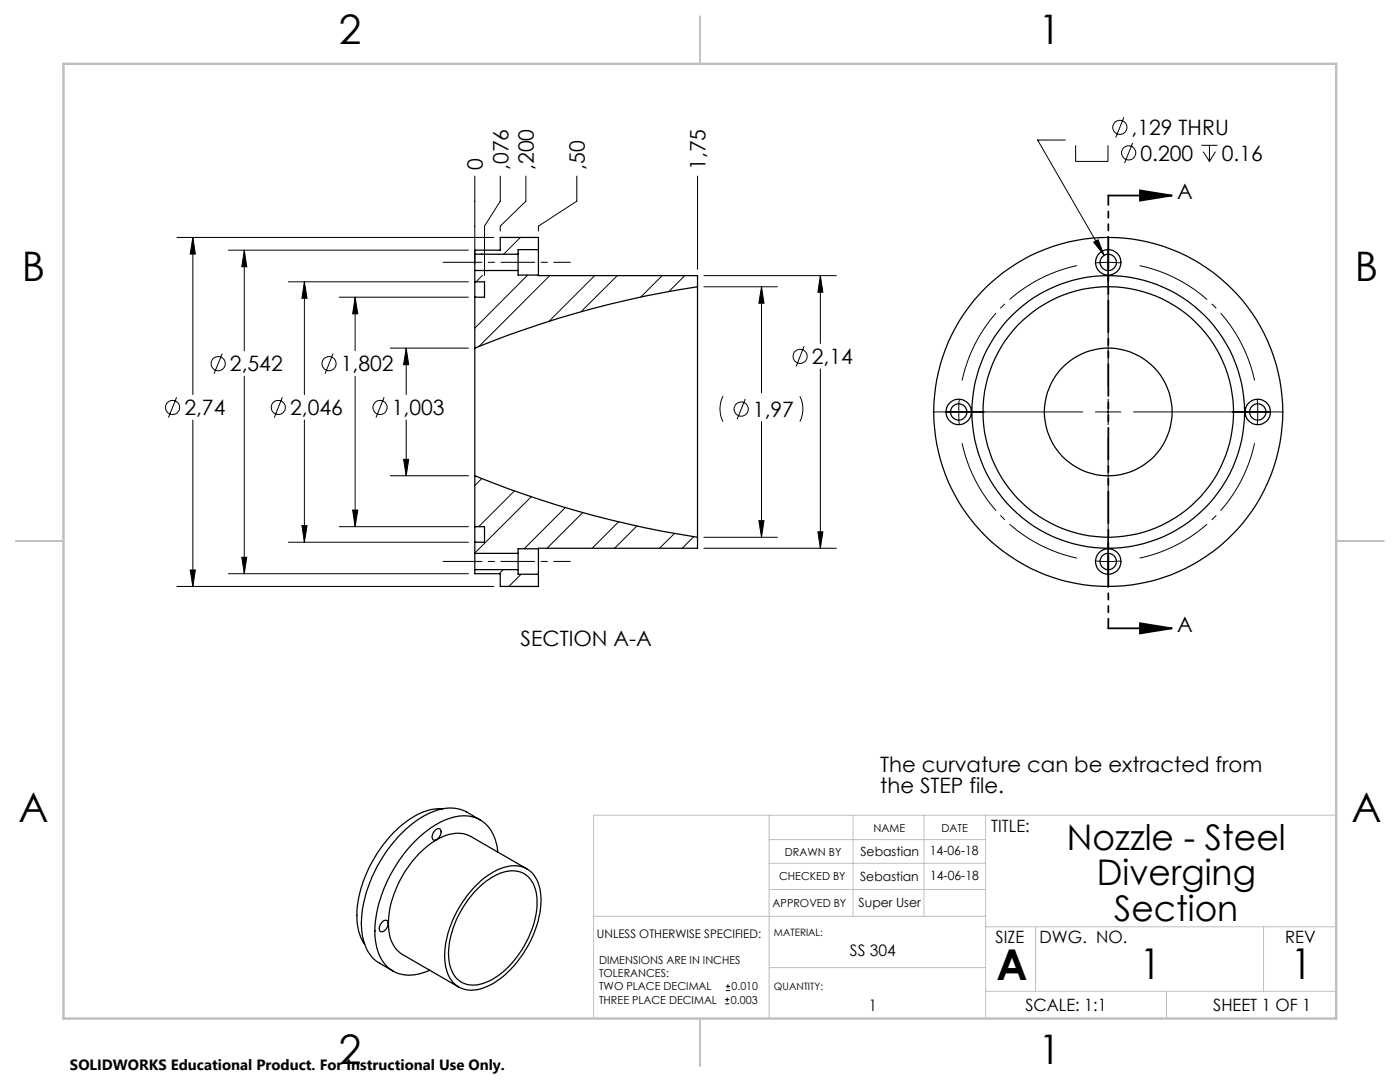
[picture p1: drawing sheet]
<svg xmlns="http://www.w3.org/2000/svg" width="279mm" height="216mm" viewBox="0 0 279 216" stroke-linecap="round" stroke-linejoin="round" font-family="sans-serif">
<g fill="none" stroke="#000" stroke-width=".2">
<path d="M94.8 35.1v17.6M99.8 35.1v5l-3.1 5v9.9M105 35.1v5l-5.2 5v1M115.1 35.1v5l-7.6 5v1M139.2 35.1v18.6M212.6 27.9h-5.5l13.2 23M214.7 29v3.2h6.4v-3.2M224.3 23.4l-1.6 4M226.1 28.5l-1.7 4M239.7 29h3.3M240.1 30.3l1.3 1.9M241.4 29v3.2"/>
<path d="M242.6 30.3l-1.2 1.9M35.3 47.4h63.3M38.5 47.4l.5 3.3h-1zM38.5 47.4v31.3M45.6 49.9h47.9M48.8 49.9l.4 3.3h-.9zM48.8 49.9v20.1M57.6 56.2h35.9M60.7 56.2l.6 3.3h-1zM60.7 56.2v22.5M67.7 59.3h25.8M70.9 59.3l.5 3.3h-1z"/>
<path d="M70.9 59.3v10.7M96.2 50.6l-.2 .1M96.3 55l-1.3 1.2M97.3 54h-.1M103.9 47.4l-3.4 3.3M105.3 54.9l-10.5 10.6M109.7 55l-14.1 14.1M118.7 55l-9.1 9.1M123.2 55l-7.2 7.2M132.2 55l-4.3 4.3M136.7 55l-3.2 3.2M140.5 55h26.4"/>
<path d="M140.5 57.2h14.7M152 57.2l.5 3.3h-1.1zM152 57.2v21.2M163.7 55l.5 3.3h-1zM163.7 55v13.5M218.3 48.3l.8-.5 1.2 3.1zM218.7 52.5l1.8-.1 3.2 .1M221.2 47.3v29.8M35.2 79.3l-1.6 4M44.3 70.6l-1.6 4M48.8 75.1v39.4M56.3 79.3l-1.5 4"/>
<path d="M66.5 70.6l-1.6 4M70.9 75.1v30M76.7 79.3l-1.7 4M77.9 69.5h15.6M81.1 69.5l.5 3.3h-1.1zM81.1 69.5v9.2M144.3 79.1a5.7 5.7 0 0 0 0 5M148.7 79.6l-1.6 4M159.6 79.1a5.7 5.7 0 0 1 0 5M160.5 69.1l-1.6 4M163.7 73.6v35.8M191.5 79.7l-.2 2.5 .2 2.5"/>
<path d="M221.2 79.7v5M250.9 79.7l.1 1.2-.1 3.8M38.5 83.8v33.2M60.7 83.8v24.4M77.9 94.9h15.6M80.5 91.7h1.1l-.5 3.2zM81.1 83.8v11.1M96.1 95.5l-1.3 1.4M102.7 98l-7.2 7.1M106 99.1l-11.2 11.2M152 84.1v23.1M186.2 82.2h29.9"/>
<path d="M218.6 82.2h5.1M221.2 87.3v29.8M226.2 82.2h29.9M35.3 117h63.3M38 113.7h1l-.5 3.3zM45.6 114.5h47.9M48.3 111.2h.9l-.4 3.3zM57.6 108.2h35.9M60.3 104.9h1l-.6 3.3zM67.7 105.1h25.8M70.4 101.8h1l-.5 3.3zM100.4 113.7l-.8 .8"/>
<path d="M104 114.6l-2.4 2.4M112.8 101.3l-8.2 8.2M116.3 102.3l-7.1 7.1M123.4 104.1l-5.2 5.3M127.1 105l-4.4 4.4M134.6 106.4l-3 3M138.5 107.1l-2.4 2.3M140.5 109.4h26.4M140.5 107.2h14.7M151.4 103.9h1.1l-.5 3.3zM163.2 106.1h1l-.5 3.3zM218.7 111.9l1.5 .1 3.5-.1"/>
<path d="M144.7 199.5h.9M144.9 197.7h.8M144.9 196.8h.8M145.1 199v.9M145.3 196.4v.8M144.7 200.3h.9"/>
<circle cx="223.5" cy="25.4" r="1.41"/>
<circle cx="225.2" cy="30.5" r="1.42"/>
<circle cx="43.5" cy="72.6" r="1.41"/>
<circle cx="65.7" cy="72.6" r="1.4"/>
<circle cx="159.7" cy="71.1" r="1.4"/>
<circle cx="34.4" cy="81.3" r="1.41"/>
<circle cx="55.5" cy="81.3" r="1.41"/>
<circle cx="75.8" cy="81.3" r="1.42"/>
<circle cx="147.9" cy="81.6" r="1.41"/>
</g>
<path d="M216.1 52.8a29.8 29.8 0 0 0-24.3 24.3M250.6 77.1a29.8 29.8 0 0 0-24.4-24.3M191.8 87.2a29.8 29.8 0 0 0 24.3 24.4M226.2 111.6a29.8 29.8 0 0 0 24.4-24.4" fill="none" stroke="#000" stroke-width=".2" stroke-dasharray="15.2 1.3 1.3 1.3" stroke-dashoffset="-1.2" stroke-linecap="butt"/>
<path d="M221.2 39h12.7M227.5 38l6.4 1-6.4 1zM221.2 125.4h12.7M227.5 124.4l6.4 1-6.4 1z" fill="none" stroke="#000" stroke-width=".35"/>
<path d="M103.4 52.3h10.4M103.4 112h10.4" fill="none" stroke="#000" stroke-width=".2" stroke-dasharray="15.2 1.3 1.3 1.3" stroke-dashoffset="11.9"/>
<path d="M88.4 52.3h15M88.4 112h15" fill="none" stroke="#000" stroke-width=".2" stroke-dasharray="15.2 1.3 1.3 1.3" stroke-dashoffset="7.5"/>
<path d="M221.2 39v86.4" fill="none" stroke="#000" stroke-width=".35" stroke-dasharray="6.3 1.3 1.3 1.3 1.3 1.3" stroke-dashoffset="4.4"/>
<g fill="none" stroke="#c0c0c0" stroke-width=".2">
<path d="M153.5 162.7v40.5M153.5 177.5h43.2M153.5 172.3h43.2M153.5 167.5h43.2M170.3 162.7v20.1M184.4 162.7v20.1M196.7 162.7v40.5M266.7 162.7h-148.2v40.5M118.5 182.8h78.2M153.6 193.1h43.1M196.7 197.8h70M196.7 184.9h70"/>
<path d="M206.7 184.9v12.9M232.8 197.8v5.4M252.2 184.9v12.9"/>
</g>
<path d="M139.7 3.2v9.5M3.1 107.9h9.6M266.7 107.9h9.5M139.7 203.2v9.6" fill="none" stroke="#c0c0c0" stroke-width=".25"/>
<path d="M12.7 12.7h254v190.5h-254z" fill="none" stroke="#c0c0c0" stroke-width=".5"/>
<g fill="#000">
<path d="M227.5 38l6.4 1-6.4 1zM227.5 124.4l6.4 1-6.4 1z"/>
<path d="M218.3 48.3l2 2.6-1.2-3.1zM81.1 69.5l.5 3.3h-1.1zM80.5 91.7h1.1l-.5 3.2zM70.9 59.3l.5 3.3h-1zM70.4 101.8h1l-.5 3.3zM60.7 56.2l.6 3.3h-1zM60.3 104.9h1l-.6 3.3zM48.3 111.2h.9l-.4 3.3zM48.8 49.9l.4 3.3h-.9zM38.5 47.4l.5 3.3h-1zM38 113.7h1l-.5 3.3zM163.7 55l.5 3.3h-1zM163.2 106.1h1l-.5 3.3zM152 57.2l.5 3.3h-1.1zM151.4 103.9h1.1l-.5 3.3z"/>
</g>
<g fill="none" stroke="#000" stroke-width=".25">
<path d="M94.8 50.7v3.3M94.8 56.2v3.1M94.8 54h8.6M94.8 50.7h8.6M94.8 56.2h1.9v3.1h-1.9M94.8 54v2.2M94.8 59.3v10.2M103.4 50.7v3.3M103.4 54v.9h4.1M107.5 49.8v5.1M107.5 49.8v-2.4h-7.7v2.5h-5v.8M107.5 54.9v.1h31.7v2.2"/>
<path d="M107.5 49.8h-4.1v.9M139.2 57.2a194.7 194.7 0 0 0-44.4 12.3M139.2 57.2v50M94.8 69.5v25.4M94.8 94.9a198.4 198.4 0 0 0 44.4 12.3M94.8 94.9v10.2M94.8 110.4v3.3M94.8 105.1v3.1M94.8 113.7v.8h5v2.5h7.7v-2.4M94.8 113.7h8.6M94.8 110.4h8.6M94.8 105.1h1.9v3.1h-1.9"/>
<path d="M94.8 108.2v2.2M103.4 110.4v3.3M103.4 113.7v.9h4.1M107.5 109.5v5.1M107.5 109.5h-4.1v.9M139.2 107.2v2.2h-31.7v.1M87 165.6a.65 .65 0 0 1 .9-.1 .65 .65 0 0 1 .1 .9 1.34 1.34 0 0 1-1.6 1.2 1.59 1.59 0 0 1 .6-2zM88.4 161.4a11.6 11.6 0 0 0-8.4 3.3 25.3 25.3 0 0 0-8.8 18.6 9.3 9.3 0 0 0 1.6 5.1M94.7 177.9a11.6 11.6 0 0 1 7.5-4.2 4.8 4.8 0 0 1 4.8 4.5 17.2 17.2 0 0 1-3.6 12.4 13.1 13.1 0 0 1-8.7 6 4.7 4.7 0 0 1-5-4.2 17 17 0 0 1 3.4-12.3zM94.9 176.8a11.4 11.4 0 0 1 8.3-4 5.2 5.2 0 0 1 4.6 4.6 18.7 18.7 0 0 1-4.2 14.1 14.6 14.6 0 0 1-8.7 6 5.2 5.2 0 0 1-6-4.6 18.5 18.5 0 0 1 3.8-13.4zM95.8 163.6l-2.7-1.6a8.5 8.5 0 0 0-8.1 .6 27 27 0 0 0-12.4 17.5 13.6 13.6 0 0 0 1.1 10.2l.6 .7 1 .9 3.1 1.8M99.4 170a7.8 7.8 0 0 0-4.4-6.8 9.7 9.7 0 0 0-8.4 1.6 27.3 27.3 0 0 0-11.8 21 8.9 8.9 0 0 0 3.2 7.7 7.6 7.6 0 0 0 7.8 .1"/>
<path d="M105.2 173.4l-11.3-6.5a7.1 7.1 0 0 0-7.3 1 21 21 0 0 0-9.1 16.9 6.5 6.5 0 0 0 2.8 5.7l11.2 6.5M76.3 184a.67 .67 0 0 1 .9-.3 .67 .67 0 0 1 .2 .9 1.34 1.34 0 0 1-1.5 1.2 1.49 1.49 0 0 1 .4-1.8z"/>
<circle cx="221.2" cy="52.4" r="2.53"/>
<circle cx="221.2" cy="52.3" r="1.63"/>
<circle cx="191.3" cy="82.2" r="2.53"/>
<circle cx="191.3" cy="82.2" r="1.63"/>
<circle cx="221.2" cy="82.2" r="34.8"/>
<circle cx="221.2" cy="82.2" r="12.7"/>
<circle cx="221.2" cy="82.2" r="27.2"/>
<circle cx="221.2" cy="82.2" r="25"/>
<circle cx="251" cy="82.2" r="2.53"/>
<circle cx="251" cy="82.2" r="1.63"/>
<circle cx="221.2" cy="112" r="2.53"/>
<circle cx="221.2" cy="112" r="1.63"/>
</g>
<g font-size="8.5">
<text x="198.9" y="195.5">A</text>
<text x="227.5" y="195.4">1</text>
<text x="257.6" y="195.4">1</text>
</g>
<g font-size="8.1">
<text x="67.6" y="8.9">2</text>
<text x="207.3" y="8.9">1</text>
<text x="4.4" y="56.2">B</text>
<text x="270.4" y="56.2">B</text>
<text x="3.7" y="164.1">A</text>
<text x="269.7" y="164.1">A</text>
<text x="67.6" y="212.4">2</text>
<text x="207.3" y="212.4">1</text>
</g>
<g font-size="7.1">
<text x="212.9" y="169.6">Nozzle - Steel</text>
<text x="218.9" y="176.7">Diverging</text>
<text x="222.4" y="183.7">Section</text>
</g>
<g font-size="4.2">
<text x="225.8" y="26.9">,129 THRU</text>
<text x="96.4" y="33.9" transform="rotate(-90 96.4 33.9)">0</text>
<text x="101.5" y="33.9" transform="rotate(-90 101.5 33.9)">,076</text>
<text x="106.6" y="33.9" transform="rotate(-90 106.6 33.9)">,200</text>
<text x="116.7" y="33.9" transform="rotate(-90 116.7 33.9)">,50</text>
<text x="140.8" y="33.9" transform="rotate(-90 140.8 33.9)">1,75</text>
<text x="227.6" y="32">0.200</text>
<text x="243.9" y="32">0.16</text>
<text x="234.9" y="39.7">A</text>
<text x="45.9" y="74.1">2,542</text>
<text x="68" y="74.1">1,802</text>
<text x="162" y="72.6">2,14</text>
<text x="36.8" y="82.8">2,74</text>
<text x="57.9" y="82.8">2,046</text>
<text x="78.2" y="82.8">1,003</text>
<text x="150.3" y="83.2">1,97</text>
<text x="103.9" y="128.8">SECTION A-A</text>
<text x="234.9" y="126.1">A</text>
<text x="175.7" y="154">The curvature can be extracted from</text>
<text x="175.7" y="158.2">the STEP file.</text>
</g>
<g font-size="3.4">
<text x="197.8" y="166">TITLE:</text>
<text x="198.7" y="188.1">SIZE</text>
<text x="207.5" y="188.1">DWG. NO.</text>
<text x="256.5" y="188.2">REV</text>
<text x="204.7" y="201.7">SCALE: 1:1</text>
<text x="242.1" y="201.7">SHEET 1 OF 1</text>
</g>
<g font-size="3.2">
<text x="169.6" y="190.8">SS 304</text>
<text x="173.4" y="201.7">1</text>
</g>
<text font-size="3" x="14" y="213.5">SOLIDWORKS Educational Product. For Instructional Use Only.</text>
<g font-size="2.5">
<text x="171.7" y="170.8">Sebastian</text>
<text x="185.6" y="170.7">14-06-18</text>
<text x="171.7" y="175.8">Sebastian</text>
<text x="185.6" y="175.6">14-06-18</text>
<text x="171.4" y="181">Super User</text>
</g>
<text font-size="2.4" x="119.1" y="187.1">UNLESS OTHERWISE SPECIFIED:</text>
<g font-size="2.2">
<text x="174.4" y="166">NAME</text>
<text x="187.9" y="166.1">DATE</text>
<text x="156.6" y="170.9">DRAWN BY</text>
<text x="155.5" y="175.6">CHECKED BY</text>
<text x="154.2" y="181.1">APPROVED BY</text>
<text x="119.5" y="192.3">DIMENSIONS ARE IN INCHES</text>
<text x="119.5" y="195">TOLERANCES:</text>
<text x="119.5" y="197.6">TWO PLACE DECIMAL</text>
<text x="146" y="197.6">0.010</text>
<text x="119.5" y="200.3">THREE PLACE DECIMAL</text>
<text x="145.9" y="200.3">0.003</text>
</g>
<g font-size="2">
<text x="154.5" y="186.9">MATERIAL:</text>
<text x="154.4" y="197.6">QUANTITY:</text>
</g>
</svg>
